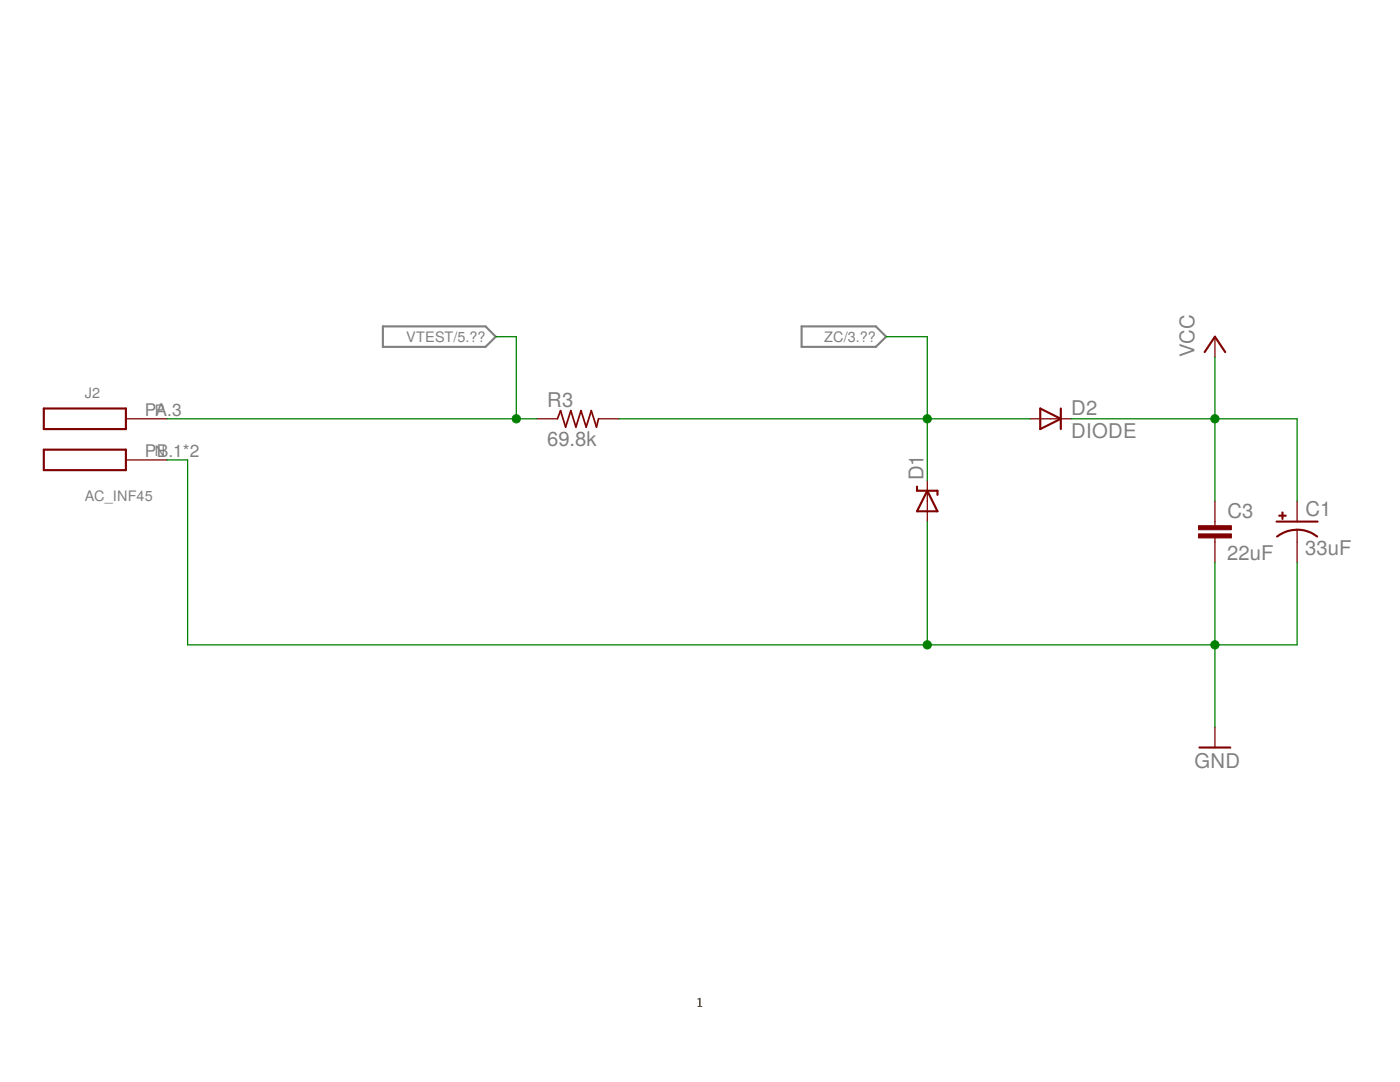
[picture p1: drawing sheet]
<svg xmlns="http://www.w3.org/2000/svg" width="279mm" height="216mm" viewBox="0 0 279 216" stroke-linecap="round" stroke-linejoin="round" font-family="sans-serif">
<path d="M76.4 65.1h20.5l2 2.1-2 2h-20.5zM160 65.1h14.8l2 2.1-2 2h-14.8z" fill="none" stroke="#808080" stroke-width=".42"/>
<path d="M240.4 70.3l2.1-3.1 2 3.1M8.7 81.5h16.4v4.1h-16.4zM8.7 89.7h16.4v4.1h-16.4zM183 97.1v.8h4.1v.8M185.1 97.9l2 4.1h-4.1zM207.6 81.5l4.1 2.1-4.1 2zM211.7 81.5v4.1M254.8 104.1h8.2M258.9 105.7a6.6 6.6 0 0 1 4 1.4M258.9 105.7a6.4 6.4 0 0 0-4 1.4M239.4 149.2h6.1" fill="none" stroke="#800000" stroke-width=".42"/>
<path d="M242.5 67.2v4.1M25.1 83.6h8.2M25.1 91.8h8.2M107.1 83.6h4.2M119.4 83.6h4.1M185.1 95.9v8.2M205.5 83.6h8.3M242.5 100v4.9M258.9 100v4.1M242.5 107.4v4.9M258.9 105.7v6.6M242.5 145.1v4.1" fill="none" stroke="#800000" stroke-width=".25"/>
<g fill="#800000" stroke="#800000" stroke-width=".2">
<path d="M239.2 106.5h6.5v.8h-6.5z"/>
<path d="M239.2 104.9h6.5v.8h-6.5z"/>
<path d="M255.2 102.8h1.5v.2h-1.5z"/>
<path d="M255.8 102.2h.3v1.4h-.3z"/>
</g>
<path d="M111.3 83.6l.6-1.7 1 3.3 1-3.3 1 3.3 1.1-3.3 1 3.3 1-3.3 1 3.3 .4-1.6" fill="none" stroke="#800000" stroke-width=".34"/>
<path d="M98.9 67.2h4.1v16.4M176.8 67.2h8.3v28.7M242.5 71.3v28.7M33.3 83.6h73.8M33.3 91.8h4.1v36.9h221.5v-16.4M123.5 83.6h82M213.8 83.6h45.1v16.4M185.1 104.1v24.6M242.5 112.3v32.8" fill="none" stroke="#008000" stroke-width=".25"/>
<g fill="#008000" stroke="#008000" stroke-width=".2">
<circle cx="103" cy="83.6" r=".83"/>
<circle cx="242.5" cy="128.7" r=".83"/>
<circle cx="185.1" cy="128.7" r=".83"/>
<circle cx="242.5" cy="83.6" r=".83"/>
<circle cx="185.1" cy="83.6" r=".83"/>
</g>
<g font-size="4" fill="#808080">
<text x="238.4" y="71.2" transform="rotate(-90 238.4 71.2)">VCC</text>
<text x="109.2" y="81.2">R3</text>
<text x="213.8" y="82.8">D2</text>
<text x="109.2" y="88.9">69.8k</text>
<text x="213.8" y="87.3">DIODE</text>
<text x="184.3" y="95.8" transform="rotate(-90 184.3 95.8)">D1</text>
<text x="244.9" y="103.5">C3</text>
<text x="260.5" y="103">C1</text>
<text x="244.9" y="111.7">22uF</text>
<text x="260.5" y="110.8">33uF</text>
<text x="238.4" y="153.3">GND</text>
</g>
<g font-size="3.5" fill="#808080">
<text x="28.9" y="83">PA.3</text>
<text x="28.9" y="91.2">PB.1*2</text>
</g>
<g font-size="2.9" fill="#808080">
<text x="81.1" y="68.2">VTEST/5.??</text>
<text x="164.5" y="68.2">ZC/3.??</text>
<text x="17" y="79.5">J2</text>
<text x="30.9" y="82.8">P</text>
<text x="30.9" y="91">N</text>
<text x="17" y="100">AC_INF45</text>
</g>
<text font-size="2.7" x="139" y="200.9">1</text>
</svg>
